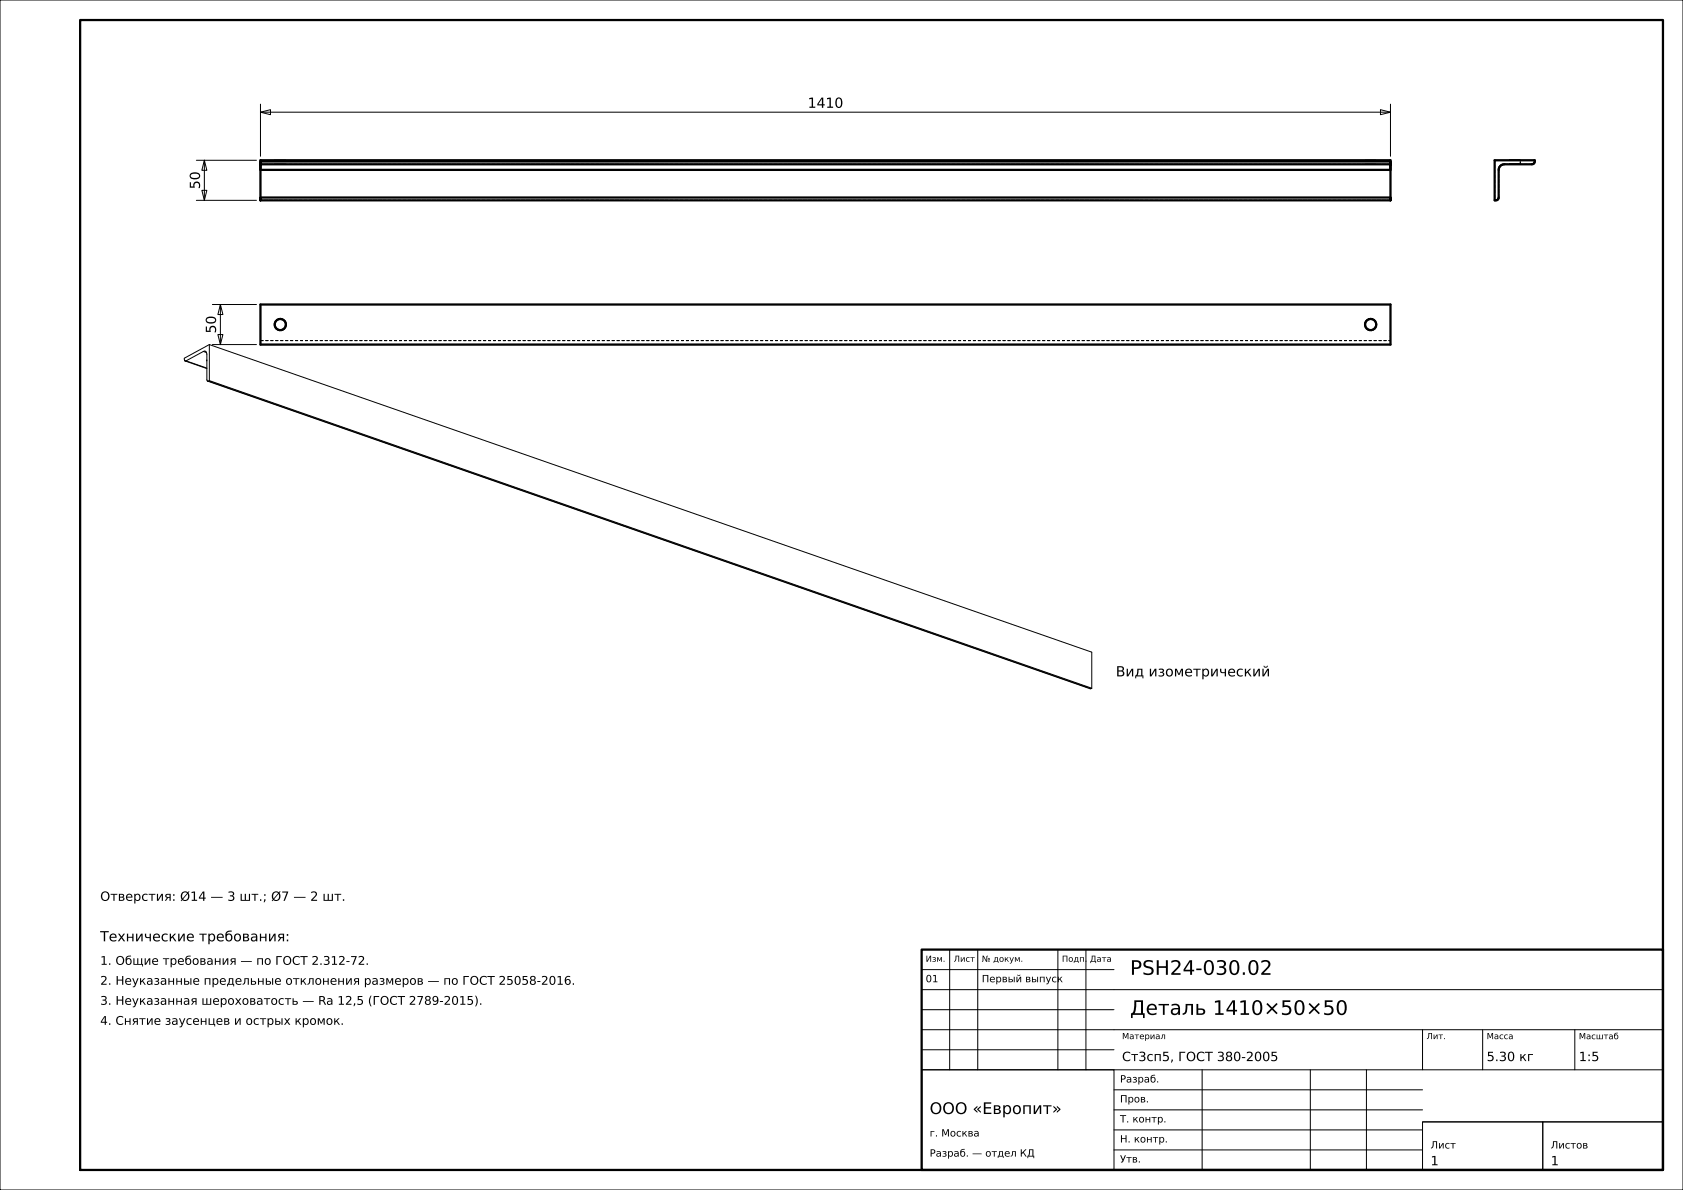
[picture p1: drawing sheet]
<svg xmlns="http://www.w3.org/2000/svg" width="420mm" height="297mm" viewBox="0 0 420 297" stroke-linecap="round" stroke-linejoin="round" font-family="sans-serif">
<g fill="none" stroke="#000" stroke-width=".25">
<path d="M0 0h420v297h-420zM49 40h15M51 40l.6 2.5h-1.2zM51 40v10M65 28l2.5-.6v1.2zM65 26v13M65 28h282M344.5 27.4l2.5 .6-2.5 .6zM347 26v13M49 50h15M50.4 47.5h1.2l-.6 2.5zM53 76h11"/>
<path d="M55 76l.6 2.5h-1.2zM55 76v10M46.2 90.1l5.4 1.9M46.4 90.1h-.2M46.4 90.1l5.2 1.8M50.7 87.7a.51 .51 0 0 1 .8 .2M50.7 87.7l-4.3 2.4M50.7 87.7l.8 .3M51.5 87.9l.1 6.8 .2 .4M51.6 89.8v.3M51.8 95.1l220.5 76.8M52.1 95.1h-.3"/>
<path d="M52.1 95.1l220.2 76.8M52.2 95l-.1 .1M52.2 86l-6.2 3.4 .2 .7M52.2 86v9M52.2 86l220.3 76.8v9M52.2 95l220.3 76.8M53 86h11M54.4 83.5h1.2l-.6 2.5zM272.5 171.8l-.2 .1M237 237v30M244 237v30M264 237v30"/>
<path d="M271 237v30M230 257h185M230 252h48M230 247h185M230 242h48M355 257v10M370 257v10M393 257v10M230 267h48v25h-48zM230 267h185M230 262h48M278 277h77"/>
<path d="M278 272h77M300 267v25M327 267v25M341 267v25M278 287h77M278 282h77M355 280h30v12h-30zM355 280h60M385 280h30v12h-30z"/>
</g>
<g fill="none" stroke="#000" stroke-width=".56">
<path d="M20 5h395v287h-395zM65 40h282v10h-282zM373 40h10a.79 .79 0 0 1-.7 1h-6.9a1.4 1.4 0 0 0-1.4 1.4v6.9a.76 .76 0 0 1-1 .7zM65 41h282M65 49.3h282M65 42.4h282M65 40.3h282M65 76h282v10h-282zM230 237h185v55h-185z"/>
<circle cx="69.9" cy="81" r="1.4"/>
<circle cx="342.1" cy="81" r="1.4"/>
</g>
<g fill="none" stroke="#000" stroke-width=".25" stroke-dasharray=".7 .5" stroke-linecap="butt">
<path d="M68.5 40h.1M68.6 40h-.1M68.6 40h.1M68.7 40h-.1M68.7 40h.1M68.8 40h.1M68.9 40h-.2M68.9 40h.1M69 40h.1M69.1 40h-.2M69.1 40h.1M69.2 40h.1"/>
<path d="M69.3 40h-.2M69.3 40h.2M69.5 40h.1M69.6 40h-.3M69.6 40h.2M69.8 40h.1M69.9 40h.2M69.9 40h-.3M70.1 40h.2M70.3 40h.1M70.3 40h-.4M70.4 40h.2"/>
<path d="M70.6 40h.1M70.6 40h-.3M70.7 40h.1M70.8 40h.1M70.8 40h-.2M70.9 40h.1M71 40h.1M71 40h-.2M71.1 40h.1M71.2 40h.1M71.2 40h-.2M71.3 40h-.1"/>
<path d="M340.7 40h.1M340.8 40h-.1M340.8 40h.1M340.9 40h.1M341 40h-.2M341 40h.1M341.1 40h.1M341.2 40h-.2M341.2 40h.1M341.3 40h.1M341.4 40h-.2M341.4 40h.2"/>
<path d="M341.6 40h.1M341.7 40h-.3M341.7 40h.2M341.9 40h.2M342.1 40h.1M342.1 40h-.4M342.2 40h.2M342.4 40h.1M342.4 40h-.3M342.5 40h.2M342.7 40h.1M342.7 40h-.3"/>
<path d="M342.8 40h.1M342.9 40h.1M342.9 40h-.2M343 40h.1M343.1 40h.1M343.1 40h-.2M343.2 40h.1M343.3 40h.1M343.3 40h-.2M343.4 40h-.1M343.4 40h.1M343.5 40h-.1"/>
<path d="M347 40v10M347 40h-282M373 40v10M376.6 40h.1M376.7 40h-.1M376.7 40h.2M376.9 40h-.2M376.9 40h.2M377.1 40h-.2M377.1 40h.3M377.4 40h-.3M377.4 40h.3"/>
<path d="M377.7 40h-.3M377.7 40h.3M378 40h-.3M378 40h.3M378.3 40h-.3M378.3 40h.3M378.6 40h-.3M378.6 40h.3M378.9 40h-.3M378.9 40h.2M379.1 40h-.2M379.1 40h.2"/>
<path d="M379.3 40h-.2M379.3 40h.1M379.4 40h-.1M383 40h-10M65 50v-10M68.5 41h.1M68.6 41h-.1M68.6 41h.1M68.7 41h-.1M68.7 41h.2M68.8 41h-.1M68.9 41h-.1"/>
<path d="M68.9 41h.2M69 41h-.1M69.1 41h-.1M69.1 41h.2M69.2 41h-.1M69.3 41h-.1M69.3 41h.3M69.5 41h-.2M69.6 41h-.1M69.6 41h.3M69.8 41h-.2M69.9 41h-.1"/>
<path d="M69.9 41h.4M70.1 41h-.2M70.3 41h.3M70.3 41h-.2M70.4 41h-.1M70.6 41h.2M70.6 41h-.2M70.7 41h-.1M70.8 41h.2M70.8 41h-.1M70.9 41h-.1M71 41h.2"/>
<path d="M71 41h-.1M71.1 41h-.1M71.2 41h.1M71.2 41h-.1M71.3 41h-.1M340.7 41h.1M340.8 41h-.1M340.8 41h.2M340.9 41h-.1M341 41h-.1M341 41h.2M341.1 41h-.1"/>
<path d="M341.2 41h-.1M341.2 41h.2M341.3 41h-.1M341.4 41h-.1M341.4 41h.3M341.6 41h-.2M341.7 41h-.1M341.7 41h.4M341.9 41h-.2M342.1 41h-.2M342.1 41h.3M342.2 41h-.1"/>
<path d="M342.4 41h.3M342.4 41h-.2M342.5 41h-.1M342.7 41h.2M342.7 41h-.2M342.8 41h-.1M342.9 41h.2M342.9 41h-.1M343 41h-.1M343.1 41h.2M343.1 41h-.1M343.2 41h-.1"/>
<path d="M343.3 41h.1M343.3 41h-.1M343.4 41h-.1M343.4 41h.1M343.5 41h-.1M347 41h-282M347 50h-282M373 50h.3M373.3 50l.3-.1M373.6 49.9l.2-.1M373.8 49.8l.1-.2M373.9 49.6l.1-.3"/>
<path d="M374 49.3v-6.9M374 42.4v-.4M374 42l.2-.3M374.2 41.7l.2-.3M374.4 41.4l.3-.2M374.7 41.2l.3-.2M375 41h.4M375.4 41h6.9M376.6 41h.1M376.7 41h-.1M376.7 41h.2M376.9 41h-.2"/>
<path d="M376.9 41h.2M377.1 41h-.2M377.1 41h.3M377.4 41h-.3M377.4 41h.3M377.7 41h-.3M377.7 41h.3M378 41h-.3M378 41h.3M378.3 41h-.3M378.3 41h.3M378.6 41h-.3"/>
<path d="M378.6 41h.3M378.9 41h-.3M378.9 41h.2M379.1 41h-.2M379.1 41h.2M379.3 41h-.2M379.3 41h.1M379.4 41h-.1M379.4 41v-1M382.3 41l.3-.1M382.6 40.9l.2-.1M382.8 40.8l.1-.2"/>
<path d="M382.9 40.6l.1-.3M383 40.3v-.3M65 76.7v-.1M65 76.6v-.1M65 76.5v-.1M65 76.4v-.1M65 76.3v-.1M65 76.2v-.1M65 76.1v-.1M65 76h282M69.2 79.8l.3-.1M69.5 79.7l.4-.1"/>
<path d="M69.9 79.6l.5 .1M70.4 79.7l.3 .1M70.7 79.8l.3 .3M341.3 79.8l.3-.1M341.6 79.7l.5-.1M342.1 79.6l.4 .1M342.5 79.7l.3 .1M342.8 79.8l.3 .3M347 76.7v6.9M347 76v.1M347 76.1v.1M347 76.2v.1"/>
<path d="M347 76.3v.1M347 76.4v.1M347 76.5v.1M347 76.6v.1M65 86v-.3M65 85.7v-.1M65 85.6v-.1M65 85.5v-.1M65 85.4v-.1M65 85.3v-.1M65 85.2v-.1M65 85.1v-.1"/>
<path d="M65 85v-.1M65 84.9v-.1M65 84.8v-.1M65 84.7v-.1M65 84.6v-.1M65 84.5v-.2M65 84.3v-.1M65 84.2v-.1M65 84.1v-.2M65 83.9v-.1M65 83.8v-.2M65 83.6v-6.9"/>
<path d="M65 85h282M65 86h282M68.6 80.9v-.4M68.6 81.3v-.4M68.6 80.5l.3-.4M68.7 81.7l-.1-.4M68.9 80.1l.3-.3M69 82l-.3-.3M69.3 82.3l-.3-.3M69.7 82.4l-.4-.1M70.2 82.4h-.5M70.6 82.3l-.4 .1"/>
<path d="M70.9 82l-.3 .3M71 80.1l.3 .4M71.2 81.7l-.3 .3M71.3 80.5v.4M71.3 81.3l-.1 .4M71.3 80.9v.4M340.7 80.9v-.4M340.7 81.3v-.4M340.7 80.5l.3-.4M340.8 81.7l-.1-.4M341 80.1l.3-.3M341.1 82l-.3-.3"/>
<path d="M341.4 82.3l-.3-.3M341.8 82.4l-.4-.1M342.3 82.4h-.5M342.7 82.3l-.4 .1M343 82l-.3 .3M343.1 80.1l.3 .4M343.3 81.7l-.3 .3M343.4 80.5v.4M343.4 81.3l-.1 .4M343.4 80.9v.4M347 85v.1M347 85.1v.1"/>
<path d="M347 85.2v.1M347 85.3v.1M347 85.4v.1M347 85.5v.1M347 85.6v.1M347 83.6v.2M347 83.8v.1M347 83.9v.2M347 84.1v.1M347 84.2v.1M347 84.3v.2M347 84.5v.1"/>
<path d="M347 84.6v.1M347 84.7v.1M347 84.8v.1M347 84.9v.1M347 85.7v.3"/>
</g>
<g font-size="5">
<text x="282" y="243.3">PSH24-030.02</text>
<text x="282" y="253.3">Деталь 1410×50×50</text>
</g>
<text font-size="4" x="232" y="278">ООО «Европит»</text>
<g font-size="3.5">
<text x="201.6" y="26.9">1410</text>
<text x="49.9" y="47.2" transform="rotate(-90 49.9 47.2)">50</text>
<text x="53.9" y="83.2" transform="rotate(-90 53.9 83.2)">50</text>
<text x="278.5" y="168.8">Вид изометрический</text>
<text x="25" y="234.9">Технические требования:</text>
</g>
<g font-size="3.2">
<text x="25" y="224.8">Отверстия: Ø14 — 3 шт.; Ø7 — 2 шт.</text>
<text x="280" y="264.8">Ст3сп5, ГОСТ 380-2005</text>
<text x="371" y="264.8">5.30 кг</text>
<text x="394" y="264.8">1:5</text>
<text x="357" y="290.8">1</text>
<text x="387" y="290.8">1</text>
</g>
<g font-size="3">
<text x="25" y="240.8">1. Общие требования — по ГОСТ 2.312-72.</text>
<text x="25" y="245.8">2. Неуказанные предельные отклонения размеров — по ГОСТ 25058-2016.</text>
<text x="25" y="250.8">3. Неуказанная шероховатость — Ra 12,5 (ГОСТ 2789-2015).</text>
<text x="25" y="255.8">4. Снятие заусенцев и острых кромок.</text>
</g>
<g font-size="2.5">
<text x="231" y="245.1">01</text>
<text x="245" y="245.1">Первый выпуск</text>
<text x="279.5" y="270.2">Разраб.</text>
<text x="279.5" y="275.1">Пров.</text>
<text x="279.5" y="280.1">Т. контр.</text>
<text x="232" y="283.6">г. Москва</text>
<text x="279.5" y="285.1">Н. контр.</text>
<text x="357" y="286.6">Лист</text>
<text x="387" y="286.6">Листов</text>
<text x="232" y="288.7">Разраб. — отдел КД</text>
<text x="279.5" y="290.1">Утв.</text>
</g>
<g font-size="2.1">
<text x="231" y="240">Изм.</text>
<text x="238" y="240">Лист</text>
<text x="245" y="240">№ докум.</text>
<text x="265" y="240">Подп.</text>
<text x="272" y="240">Дата</text>
<text x="280" y="259.3">Материал</text>
<text x="356" y="259.3">Лит.</text>
<text x="371" y="259.3">Масса</text>
<text x="394" y="259.4">Масштаб</text>
</g>
</svg>
